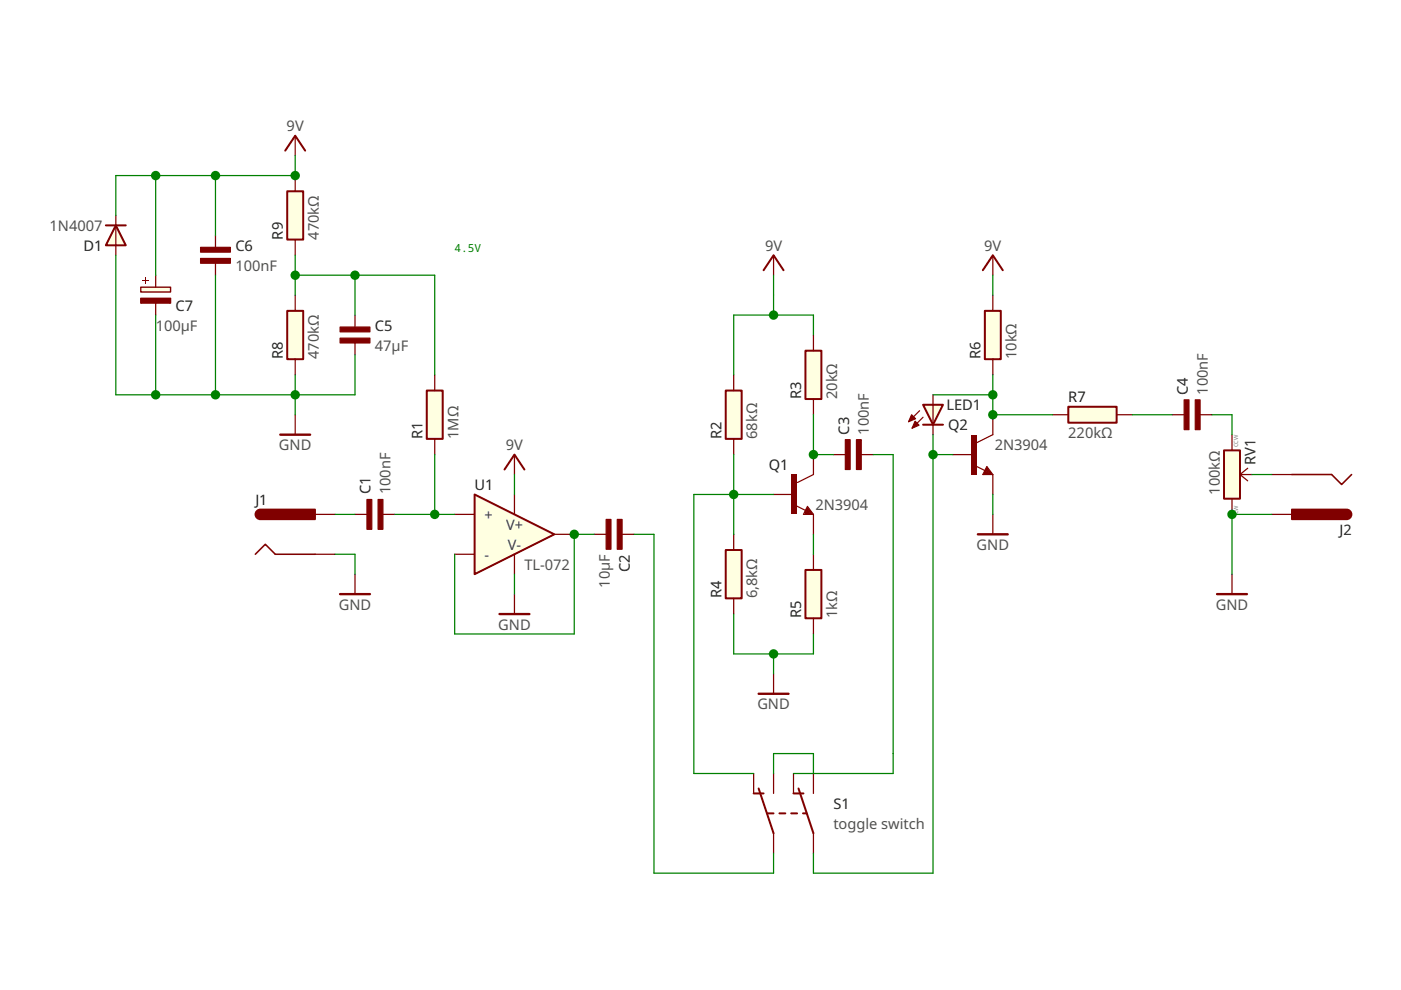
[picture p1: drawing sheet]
<svg xmlns="http://www.w3.org/2000/svg" width="297mm" height="210mm" viewBox="0 0 297 210" stroke-linecap="round" stroke-linejoin="round" font-family="sans-serif">
<path d="M207.3 113.3h6.4" fill="none" stroke="#800000" stroke-width=".5"/>
<path d="M210.5 109.1v4.2" fill="none" stroke="#800000" stroke-width=".26"/>
<g fill="#ffffe1" stroke="#800000" stroke-width=".42">
<path d="M24.6 47.8l2.1 4.2h-4.3z"/>
<path d="M22.4 47.8h4.3z"/>
</g>
<path d="M24.6 45.7v8.4M45.7 49.9v2.5M45.7 55.8v2.6" fill="none" stroke="#800000" stroke-width=".26"/>
<g fill="#800000" stroke="#800000" stroke-width=".25">
<path d="M42.5 52.4h6.3v1.1h-6.3z" fill-rule="evenodd"/>
<path d="M42.5 54.8h6.3v1h-6.3z" fill-rule="evenodd"/>
</g>
<path d="M153.9 82.8h3.3v10.3h-3.3z" fill-rule="evenodd" fill="#ffffe1" stroke="#800000" stroke-width=".42"/>
<path d="M155.6 79.5v3.3M155.6 93.1v3.3M126 113.3h2.5M131.9 113.3h2.5" fill="none" stroke="#800000" stroke-width=".26"/>
<g fill="#800000" stroke="#800000" stroke-width=".25">
<path d="M130.9 110.1h1v6.4h-1z" fill-rule="evenodd"/>
<path d="M128.5 110.1h1v6.4h-1z" fill-rule="evenodd"/>
</g>
<path d="M100.6 104.8l16.9 8.5-16.9 8.4z" fill="#ffffe1" stroke="#800000" stroke-width=".42"/>
<path d="M96.4 117.5h4.2M96.4 109.1h4.2M109.1 104.8v4.3M109.1 117.5v4.2M117.5 113.3h4.3" fill="none" stroke="#800000" stroke-width=".26"/>
<g fill="#ffffe1" stroke="#800000" stroke-width=".25">
<path d="M169.1 102.3l3.4-1.7z"/>
<path d="M171.2 107.4l1.3 1.7z"/>
<path d="M170.3 109.1h2.2z"/>
<path d="M171.2 107.4l-.9 1.7z"/>
<path d="M168.7 107.2l2.1 1z"/>
</g>
<g fill="#ffffe1" stroke="#800000" stroke-width=".42">
<path d="M170.8 108.9h1.2z"/>
<path d="M171.2 107.8l.8 1.1z"/>
<path d="M171.2 107.8l-.4 .8z"/>
<path d="M170.8 108.6h.6z"/>
<path d="M171.2 108.2l.2 .4z"/>
</g>
<path d="M167.8 100.6h1.3v8.5h-1.3z" fill-rule="evenodd" fill="#800000"/>
<path d="M172.5 96.4v4.2M164 104.8h4.2M172.5 109.1v4.2" fill="none" stroke="#800000" stroke-width=".26"/>
<path d="M259.5 95.5h3.4v10.2h-3.4z" fill-rule="evenodd" fill="#ffffe1" stroke="#800000" stroke-width=".42"/>
<g fill="none" stroke="#800000" stroke-width=".26">
<path d="M62.6 87.9v4.3M176.7 96.4h2.5M182.6 96.4h2.5M261.2 92.2v3.3M264.5 99.3l-1.6 1.3 1.6 1.3M75.3 109.1h2.5M81.2 109.1h2.5M261.2 105.7v3.4M262.9 100.6h2.5M269.7 100.6h4.2M269.7 109.1h4.2M75.3 121.7v4.3"/>
<path d="M164 142.9v4.2"/>
</g>
<path d="M59.4 92.2h6.4M72.1 126h6.3M160.8 147.1h6.4" fill="none" stroke="#800000" stroke-width=".5"/>
<g fill="#800000" stroke="#800000" stroke-width=".25">
<path d="M77.8 105.9h1v6.3h-1z" fill-rule="evenodd"/>
<path d="M80.2 105.9h1v6.3h-1z" fill-rule="evenodd"/>
<path d="M179.2 93.2h1v6.3h-1z" fill-rule="evenodd"/>
<path d="M181.6 93.2h1v6.3h-1z" fill-rule="evenodd"/>
</g>
<path d="M273.9 108h11.6a1.06 1.06 0 0 1 1.1 1.1 1.06 1.06 0 0 1-1.1 1h-11.6z" fill-rule="evenodd" fill="#800000" stroke="#800000" stroke-width=".33"/>
<path d="M273.9 100.6h8.4l2.1 2.1 2.2-2.1" fill="none" stroke="#800000" stroke-width=".33"/>
<path d="M226.5 86.2h10.2v3.4h-10.2z" fill-rule="evenodd" fill="#ffffe1" stroke="#800000" stroke-width=".42"/>
<path d="M223.2 87.9h3.3M236.7 87.9h3.4" fill="none" stroke="#800000" stroke-width=".26"/>
<path d="M60.9 40.6h3.4v10.2h-3.4z" fill-rule="evenodd" fill="#ffffe1" stroke="#800000" stroke-width=".42"/>
<path d="M62.6 37.2v3.4M62.6 50.8v3.3M66.8 117.5h4.2M66.8 109.1h4.2" fill="none" stroke="#800000" stroke-width=".26"/>
<path d="M54.3 108.4l.9-.4h11.6v2.1h-11.6a1.06 1.06 0 0 1-.9-.6 1.06 1.06 0 0 1 0-1.1z" fill-rule="evenodd" fill="#800000" stroke="#800000" stroke-width=".33"/>
<path d="M54.1 117.5l2.2-2.1 2.1 2.1h8.4" fill="none" stroke="#800000" stroke-width=".33"/>
<path d="M153.9 116.6h3.3v10.3h-3.3z" fill-rule="evenodd" fill="#ffffe1" stroke="#800000" stroke-width=".42"/>
<path d="M155.6 113.3v3.3M155.6 126.9v3.3" fill="none" stroke="#800000" stroke-width=".26"/>
<path d="M60.9 65.9h3.4v10.3h-3.4z" fill-rule="evenodd" fill="#ffffe1" stroke="#800000" stroke-width=".42"/>
<path d="M62.6 62.6v3.3M62.6 76.2v3.3M109.1 126v4.2M159.8 164v4.2M164 164v4.2M164 176.7v4.2M168.2 164v4.2M172.5 164v4.2M172.5 176.7v4.2" fill="none" stroke="#800000" stroke-width=".26"/>
<path d="M159.8 168.2h2.1M160.8 167.2l3.2 9.5M162.8 172.5h1.2M165.3 172.5h1.2M167.8 172.5h1.2M168.2 168.2h2.1M169.3 167.2l3.2 9.5M170.2 172.5h.8" fill="none" stroke="#800000" stroke-width=".42"/>
<path d="M105.9 130.2h6.3" fill="none" stroke="#800000" stroke-width=".5"/>
<path d="M170.8 74.4h3.4v10.2h-3.4z" fill-rule="evenodd" fill="#ffffe1" stroke="#800000" stroke-width=".42"/>
<path d="M62.6 28.8v4.2M164 54.1v4.3M210.5 54.1v4.3M172.5 71v3.4M172.5 84.6v3.3M248.5 87.9h2.6M254.4 87.9h2.6M261.2 121.7v4.3" fill="none" stroke="#800000" stroke-width=".26"/>
<path d="M60.5 31.9l2.1-3.1 2.1 3.1M161.9 57.3l2.1-3.2 2.1 3.2M208.4 57.3l2.1-3.2 2.1 3.2" fill="none" stroke="#800000" stroke-width=".42"/>
<g fill="#800000" stroke="#800000" stroke-width=".25">
<path d="M251.1 84.8h1v6.3h-1z" fill-rule="evenodd"/>
<path d="M253.4 84.8h1v6.3h-1z" fill-rule="evenodd"/>
</g>
<path d="M258 126h6.4" fill="none" stroke="#800000" stroke-width=".5"/>
<path d="M208.8 65.9h3.4v10.3h-3.4z" fill-rule="evenodd" fill="#ffffe1" stroke="#800000" stroke-width=".42"/>
<path d="M210.5 62.6v3.3M210.5 76.2v3.3" fill="none" stroke="#800000" stroke-width=".26"/>
<path d="M29.8 60.9h6.4v1h-6.4z" fill-rule="evenodd" fill="#ffffe1" stroke="#800000" stroke-width=".29"/>
<path d="M29.8 63.2h6.4v1.1h-6.4z" fill-rule="evenodd" fill="#800000" stroke="#800000" stroke-width=".29"/>
<g fill="#800000">
<path d="M30.1 59.4h1.5v.2h-1.5z" fill-rule="evenodd"/>
<path d="M30.7 58.8h.2v1.5h-.2z" fill-rule="evenodd"/>
</g>
<path d="M33 58.4v2.5M33 64.3v2.5" fill="none" stroke="#800000" stroke-width=".26"/>
<path d="M170.8 120.8h3.4v10.3h-3.4z" fill-rule="evenodd" fill="#ffffe1" stroke="#800000" stroke-width=".42"/>
<path d="M172.5 117.5v3.3M172.5 131.1v3.3" fill="none" stroke="#800000" stroke-width=".26"/>
<g fill="#ffffe1" stroke="#800000" stroke-width=".25">
<path d="M207.1 93.9l3.4-1.7z"/>
<path d="M209.2 98.9l1.3 1.7z"/>
<path d="M208.4 100.6h2.1z"/>
<path d="M209.2 98.9l-.8 1.7z"/>
<path d="M206.8 98.8l2 1z"/>
</g>
<g fill="#ffffe1" stroke="#800000" stroke-width=".42">
<path d="M208.8 100.4h1.3z"/>
<path d="M209.2 99.3l.9 1.1z"/>
<path d="M209.2 99.3l-.4 .9z"/>
<path d="M208.8 100.2h.6z"/>
<path d="M209.2 99.8l.2 .4z"/>
</g>
<path d="M205.8 92.2h1.3v8.4h-1.3z" fill-rule="evenodd" fill="#800000"/>
<path d="M109.1 96.4v4.2M202 96.4h4.3M210.5 87.9v4.3M210.5 100.6v4.2" fill="none" stroke="#800000" stroke-width=".26"/>
<path d="M107 99.6l2.1-3.2 2.1 3.2" fill="none" stroke="#800000" stroke-width=".42"/>
<g fill="#ffffe1" stroke="#800000" stroke-width=".42">
<path d="M195.7 85.8h4.2l-2.1 4.2z"/>
<path d="M195.7 90h4.2z"/>
</g>
<path d="M197.8 85.8v4.2z" fill="#ffffe1" stroke="#800000" stroke-width=".26"/>
<g fill="#ffffe1" stroke="#800000" stroke-width=".25">
<path d="M195 87.1l-2.4 2.3z"/>
<path d="M193.4 90.8l2.3-2.3z"/>
</g>
<g fill="#800000" stroke="#800000" stroke-width=".25">
<path d="M193.3 87.9l.8 .9-1.5 .6z"/>
<path d="M194 89.3l.9 .9-1.5 .6z"/>
<path d="M72.1 69.3h6.3v1.1h-6.3z" fill-rule="evenodd"/>
<path d="M72.1 71.7h6.3v1h-6.3z" fill-rule="evenodd"/>
</g>
<path d="M75.3 66.8v2.5M75.3 72.7v2.6M197.8 83.7v2.1M197.8 90v2.2" fill="none" stroke="#800000" stroke-width=".26"/>
<path d="M90.5 82.8h3.4v10.3h-3.4z" fill-rule="evenodd" fill="#ffffe1" stroke="#800000" stroke-width=".42"/>
<path d="M92.2 79.5v3.3M92.2 93.1v3.3" fill="none" stroke="#800000" stroke-width=".26"/>
<g fill="none" stroke="#008000" stroke-width=".26">
<path d="M33 37.2v21.2M45.7 37.2v12.7M62.6 33v4.2h-38v8.5M24.6 54.1v29.6h50.7v-8.4M45.7 58.4v25.3M62.6 54.1v8.5M62.6 58.4h29.6v21.1M75.3 58.4v8.4M164 58.4v8.4M210.5 58.4v4.2M33 66.8v16.9M62.6 79.5v8.4"/>
<path d="M172.5 71v-4.2h-16.9v12.7M210.5 79.5v8.4h12.7M92.2 96.4v12.7M155.6 96.4v16.9M172.5 87.9v8.5h4.2M185.1 96.4h4.3v67.6h-21.2M197.8 92.2v92.9h-25.3v-4.2M197.8 96.4h4.2M197.8 83.7h12.7M240.1 87.9h8.4M257 87.9h4.2v4.3M71 109.1h4.3"/>
<path d="M71 117.5h4.3v4.2M83.7 109.1h12.7M109.1 100.6v4.2M126 113.3h-4.2v21.1h-25.4v-16.9M134.4 113.3h4.3v71.8h25.3v-4.2M164 104.8h-16.9v59.2h12.7M172.5 113.3v4.2M210.5 104.8v4.3M265.4 100.6h4.3M269.7 109.1h-8.5v12.6M109.1 121.7v4.3M155.6 130.2v8.4h16.9v-4.2"/>
<path d="M164 138.6v4.3M164 164v-4.2h8.5v4.2"/>
</g>
<g fill="#008000">
<circle cx="164" cy="138.6" r="1"/>
<circle cx="62.6" cy="37.2" r="1"/>
<circle cx="33" cy="37.2" r="1"/>
<circle cx="45.7" cy="37.2" r="1"/>
<circle cx="261.2" cy="109.1" r="1"/>
<circle cx="121.8" cy="113.3" r="1"/>
<circle cx="92.2" cy="109.1" r="1"/>
<circle cx="197.8" cy="96.4" r="1"/>
<circle cx="33" cy="83.7" r="1"/>
<circle cx="45.7" cy="83.7" r="1"/>
<circle cx="62.6" cy="83.7" r="1"/>
<circle cx="164" cy="66.8" r="1"/>
<circle cx="210.5" cy="83.7" r="1"/>
<circle cx="210.5" cy="87.9" r="1"/>
<circle cx="155.6" cy="104.8" r="1"/>
<circle cx="172.5" cy="96.4" r="1"/>
<circle cx="62.6" cy="58.4" r="1"/>
<circle cx="75.3" cy="58.4" r="1"/>
</g>
<g font-size="3.1" fill="#505050">
<text x="60.8" y="27.9">9V</text>
<text x="10.5" y="49">1N4007</text>
<text x="67.6" y="50.8" transform="rotate(-90 67.6 50.8)">470kΩ</text>
<text x="162.2" y="53.2">9V</text>
<text x="208.7" y="53.2">9V</text>
<text x="49.9" y="57.4">100nF</text>
<text x="33" y="70.1">100μF</text>
<text x="67.6" y="76.2" transform="rotate(-90 67.6 76.2)">470kΩ</text>
<text x="79.5" y="74.3">47μF</text>
<text x="215.5" y="76.2" transform="rotate(-90 215.5 76.2)">10kΩ</text>
<text x="256.1" y="83.7" transform="rotate(-90 256.1 83.7)">100nF</text>
<text x="177.5" y="84.6" transform="rotate(-90 177.5 84.6)">20kΩ</text>
<text x="59.2" y="95.5">GND</text>
<text x="97.2" y="93.1" transform="rotate(-90 97.2 93.1)">1MΩ</text>
<text x="107.3" y="95.5">9V</text>
<text x="160.6" y="93.1" transform="rotate(-90 160.6 93.1)">68kΩ</text>
<text x="184.2" y="92.2" transform="rotate(-90 184.2 92.2)">100nF</text>
<text x="210.9" y="95.5">2N3904</text>
<text x="226.5" y="92.9">220kΩ</text>
<text x="82.8" y="104.8" transform="rotate(-90 82.8 104.8)">100nF</text>
<text x="258.6" y="104.9" transform="rotate(-90 258.6 104.9)">100kΩ</text>
<text x="172.9" y="108.2">2N3904</text>
<text x="207.1" y="116.6">GND</text>
<text x="111.2" y="120.8">TL-072</text>
<text x="129.3" y="124.6" transform="rotate(-90 129.3 124.6)">10μF</text>
<text x="71.8" y="129.3">GND</text>
<text x="160.6" y="126.9" transform="rotate(-90 160.6 126.9)">6,8kΩ</text>
<text x="177.5" y="131.1" transform="rotate(-90 177.5 131.1)">1kΩ</text>
<text x="257.8" y="129.3">GND</text>
<text x="105.6" y="133.5">GND</text>
<text x="160.6" y="150.4">GND</text>
<text x="176.7" y="175.8">toggle switch</text>
</g>
<g font-size="3.1" fill="#202020">
<text x="17.7" y="53.2">D1</text>
<text x="49.9" y="53.2">C6</text>
<text x="60" y="50.8" transform="rotate(-90 60 50.8)">R9</text>
<text x="37.2" y="65.9">C7</text>
<text x="79.5" y="70.1">C5</text>
<text x="60" y="76.2" transform="rotate(-90 60 76.2)">R8</text>
<text x="207.9" y="76.2" transform="rotate(-90 207.9 76.2)">R6</text>
<text x="251.8" y="83.7" transform="rotate(-90 251.8 83.7)">C4</text>
<text x="169.9" y="84.6" transform="rotate(-90 169.9 84.6)">R3</text>
<text x="200.6" y="87">LED1</text>
<text x="226.5" y="85.3">R7</text>
<text x="89.6" y="93.1" transform="rotate(-90 89.6 93.1)">R1</text>
<text x="153" y="93.1" transform="rotate(-90 153 93.1)">R2</text>
<text x="180" y="92.2" transform="rotate(-90 180 92.2)">C3</text>
<text x="201" y="91.3">Q2</text>
<text x="163" y="99.7">Q1</text>
<text x="266.2" y="98.7" transform="rotate(-90 266.2 98.7)">RV1</text>
<text x="54.1" y="107.1">J1</text>
<text x="78.6" y="104.8" transform="rotate(-90 78.6 104.8)">C1</text>
<text x="100.6" y="103.9">U1</text>
<text x="284" y="113.4">J2</text>
<text x="133.5" y="121.2" transform="rotate(-90 133.5 121.2)">C2</text>
<text x="153" y="126.9" transform="rotate(-90 153 126.9)">R4</text>
<text x="169.9" y="131.1" transform="rotate(-90 169.9 131.1)">R5</text>
<text x="176.7" y="171.5">S1</text>
</g>
<g font-size="3.1" fill="#404040">
<text x="102.7" y="110.3">+</text>
<text x="107.3" y="112.4">V+</text>
<text x="102.7" y="118.7">-</text>
<text x="107.7" y="116.6">V-</text>
</g>
<text font-size="2.3" fill="#008000" x="96.4" y="53.4">4.5V</text>
<g font-size="1.2" fill="#808080">
<text x="262.5" y="94.8" transform="rotate(-90 262.5 94.8)">CCW</text>
<text x="262.5" y="109.1" transform="rotate(-90 262.5 109.1)">CW</text>
</g>
</svg>
